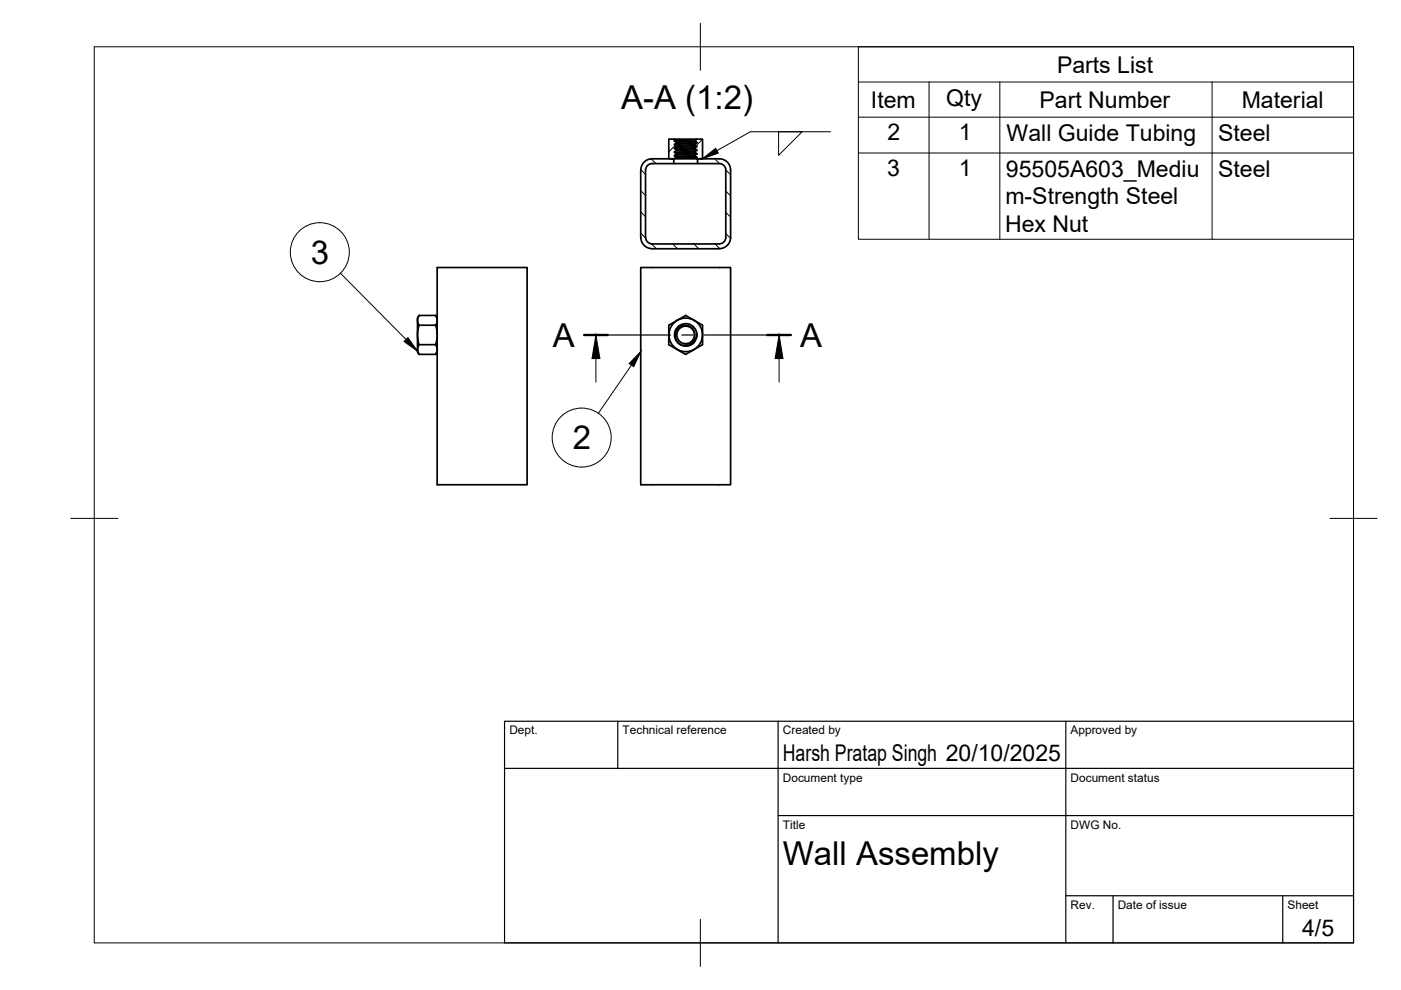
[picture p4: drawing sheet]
<svg xmlns="http://www.w3.org/2000/svg" width="297mm" height="210mm" viewBox="0 0 297 210" stroke-linecap="round" stroke-linejoin="round" font-family="sans-serif">
<!-- layer: Visible -->
<g fill="none" stroke="#000" stroke-width=".36">
<path d="M141.8 29.5h1.2l.2 .2-.2 .2 .5 .3-.5 .4 .5 .4-.5 .4 .5 .4-.5 .4 .5 .4-.5 .4 .4 .3-.4 .4h-1.2zM142.9 34.7v-1h-4.7a2.38 2.38 0 0 0-2.3 2.4l-.1 14.2a2.42 2.42 0 0 0 2.5 2.4h14.2a2.42 2.42 0 0 0 2.4-2.4v-14.2a2.38 2.38 0 0 0-2.4-2.4h-4.6v1h4.6a1.37 1.37 0 0 1 1.4 1.4v14.2a1.37 1.37 0 0 1-1.4 1.4M143 33.7h4.7M143 29.5h4.7M143 33l4.7 .4M143 32.2l4.7 .4M143 29.8l4.7 .4M143 31.4l4.7 .4M143 30.6l4.7 .4M143 29.9l4.7 .4M143 33.1l4.7 .4M143 32.3l4.7 .4"/>
<path d="M143 31.5l4.7 .4M143 30.7l4.7 .4M143.2 29.7l4.1 .2M143.4 33.3l4.2 .2M143.5 32.6l3.7 .4M143.5 32.7l3.7 .4M143.5 31.8l3.7 .4M143.5 31.9l3.7 .4M143.5 31l3.7 .4M143.5 31.1l3.7 .4M143.5 30.2l3.7 .4M143.5 30.3l3.7 .4"/>
<path d="M147.7 29.5h1.2v4.2h-1.2v-.3l-.5-.3 .5-.4-.5-.4 .5-.4-.5-.4 .5-.4-.5-.4 .5-.4-.4-.4zM147.9 34.7h-9.6a1.4 1.4 0 0 0-1.4 1.4v14.2a1.37 1.37 0 0 0 1.4 1.4M92.7 56.7h19.1v46.1h-19.1zM135.8 56.7h19.1v46.1h-19.1zM138.2 51.7h14.3M88.8 66.9a4.4 4.4 0 0 0-.3 2.6v5.1l.3 .5M88.8 73.1h3.6l.3 .8-.3 1.2h-3.6l-.3-.9zM88.8 73.1l-.3-1.8 .3-2.3h3.6l.3 1.6-.1 1.4-.2 1.1M88.8 69l-.3-1 .3-1.1h3.6l.3 .8-.3 1.3M92.4 66.9l.3 .6M92.7 74.6l-.3 .5M141.8 69l3.6-2.1 3.5 2.1v4.1l-2.8 1.6a.84 .84 0 0 1-1.4 0l-2.9-1.6z"/>
<path d="M146.5 72.5l-.7 .3h-.7M147.1 72.7l-.8 .5-1.1 .1-1.1-.4-.7-.8-.2-1.1 .3-1.1 .7-.6 .9-.3 .9 .1 .6 .3 .6 .7 .1 .7-.2 1-.6 .7 .5-.6 .2-.7-.1-.9-.3-.5-.6-.5-.7-.2-.9 .2-.6 .4-.5 1 .1 1 .5 .7 1 .4M147.7 71l-.2 .9-.8 .8-1 .3-.6-.2"/>
<circle cx="145.4" cy="71" r="2.38"/>
<circle cx="145.4" cy="71" r="3.6"/>
</g>
<!-- layer: BORDER -->
<path d="M20 9.9h267v190h-267zM148.5 4.9v10M15 109.9h10M282 109.9h10M148.5 194.9v10" fill="none" stroke="#000" stroke-width=".21"/>
<!-- layer: TITLEBLOCK -->
<path d="M107 152.9h180v47h-180zM131 152.9v10M165 152.9v47M226 152.9v47M107 162.9h180M165 172.9h122M226 189.9h61M236 189.9v10M272 189.9v10" fill="none" stroke="#000" stroke-width=".25"/>
<!-- layer: Parts Lists -->
<path d="M182 9.9h105v40.8h-105zM182 17.4h105M197 17.4v33.3M212 17.4v33.3M257 17.4v33.3M182 24.8h105M182 32.4h105" fill="none" stroke="#000" stroke-width=".21"/>
<!-- layer: Balloons -->
<g fill="none" stroke="#000" stroke-width=".21">
<circle cx="67.8" cy="53.5" r="6.3"/>
<circle cx="123.3" cy="92.8" r="6.3"/>
</g>
<!-- layer: 0 -->
<path d="M86.5 71.6l2 2.9-2.8-2.1zM135.9 74.5l-1.5 3.2-1-.6z" fill="#000" stroke="#000" stroke-width=".21"/>
<path d="M72.2 57.9l13.9 14.1M133.9 77.4l-7 10.2" fill="none" stroke="#000" stroke-width=".21"/>
<!-- layer: Hatching -->
<g fill="none" stroke="#000" stroke-width=".21">
<path d="M135.9 36l1 1M138.1 33.7l1 1M142.5 33.7l.4 .3M143.2 30.8l-1.4 1.4M147.9 34.6l.1 .1M148.9 29.5l-1.3 1.4M151.5 33.7l1 1M153.9 36.1l1 1M135.9 49.4l1 1.1M135.9 45l1 1M135.9 40.5l1 1M138.1 51.7l1 1"/>
<path d="M142.6 51.7l1 1M147.1 51.7l1 1M151.6 51.7l1 1M153.9 49.5l1 1M153.9 45l1 1.1M153.9 40.5l1 1.1"/>
</g>
<!-- layer: Section Lines -->
<path d="M123.8 71h5M162.7 71h5" fill="none" stroke="#000" stroke-width=".51"/>
<path d="M128.8 71h13.4M144.6 71h2.4M149.3 71h13.4" fill="none" stroke="#000" stroke-width=".25"/>
<path d="M126.3 76v5M165.2 76v5" fill="none" stroke="#000" stroke-width=".21"/>
<path d="M126.3 71l.9 5h-1.7zM165.2 71l.8 5h-1.7z" fill="#000" stroke="#000" stroke-width=".21"/>
<path d="M165.1 27.9h5l-5 5zM176.1 27.9h-17l-7.1 4.1" fill="none" stroke="#000" stroke-width=".21"/>
<path d="M148.9 33.7l2.8-2.3 .6 1.1z" fill="#000" stroke="#000" stroke-width=".21"/>
<g font-size="7">
<text x="131.7" y="23.2">A-A (1:2)</text>
<text x="65.9" y="56">3</text>
<text x="117.2" y="73.5">A</text>
<text x="169.7" y="73.5">A</text>
<text x="121.5" y="95.3">2</text>
<text x="166" y="183.4">Wall Assembly</text>
</g>
<g font-size="4.9">
<text x="224.1" y="15.4">Parts List</text>
<text x="184.7" y="22.8">Item</text>
<text x="200.6" y="22.4">Qty</text>
<text x="220.4" y="22.8">Part Number</text>
<text x="263.3" y="22.8">Material</text>
<text x="188.2" y="29.8">2</text>
<text x="203.3" y="29.8">1</text>
<text x="213.4" y="29.9">Wall Guide Tubing</text>
<text x="258.3" y="29.9">Steel</text>
<text x="188.1" y="37.4">3</text>
<text x="203.3" y="37.4">1</text>
<text x="213.3" y="37.5">95505A603_Mediu</text>
<text x="258.3" y="37.5">Steel</text>
<text x="213.2" y="43.3">m-Strength Steel</text>
<text x="213.1" y="49.2">Hex Nut</text>
<text x="166" y="161.4">Harsh Pratap Singh 20/10/2025</text>
<text x="276.1" y="198.6">4/5</text>
</g>
<g font-size="2.5">
<text x="108" y="155.7">Dept.</text>
<text x="132" y="155.7">Technical reference</text>
<text x="166" y="155.7">Created by</text>
<text x="227" y="155.7">Approved by</text>
<text x="166" y="165.7">Document type</text>
<text x="227" y="165.7">Document status</text>
<text x="166" y="175.7">Title</text>
<text x="227" y="175.7">DWG No.</text>
<text x="227" y="192.7">Rev.</text>
<text x="237" y="192.7">Date of issue</text>
<text x="273" y="192.7">Sheet</text>
</g>
</svg>
